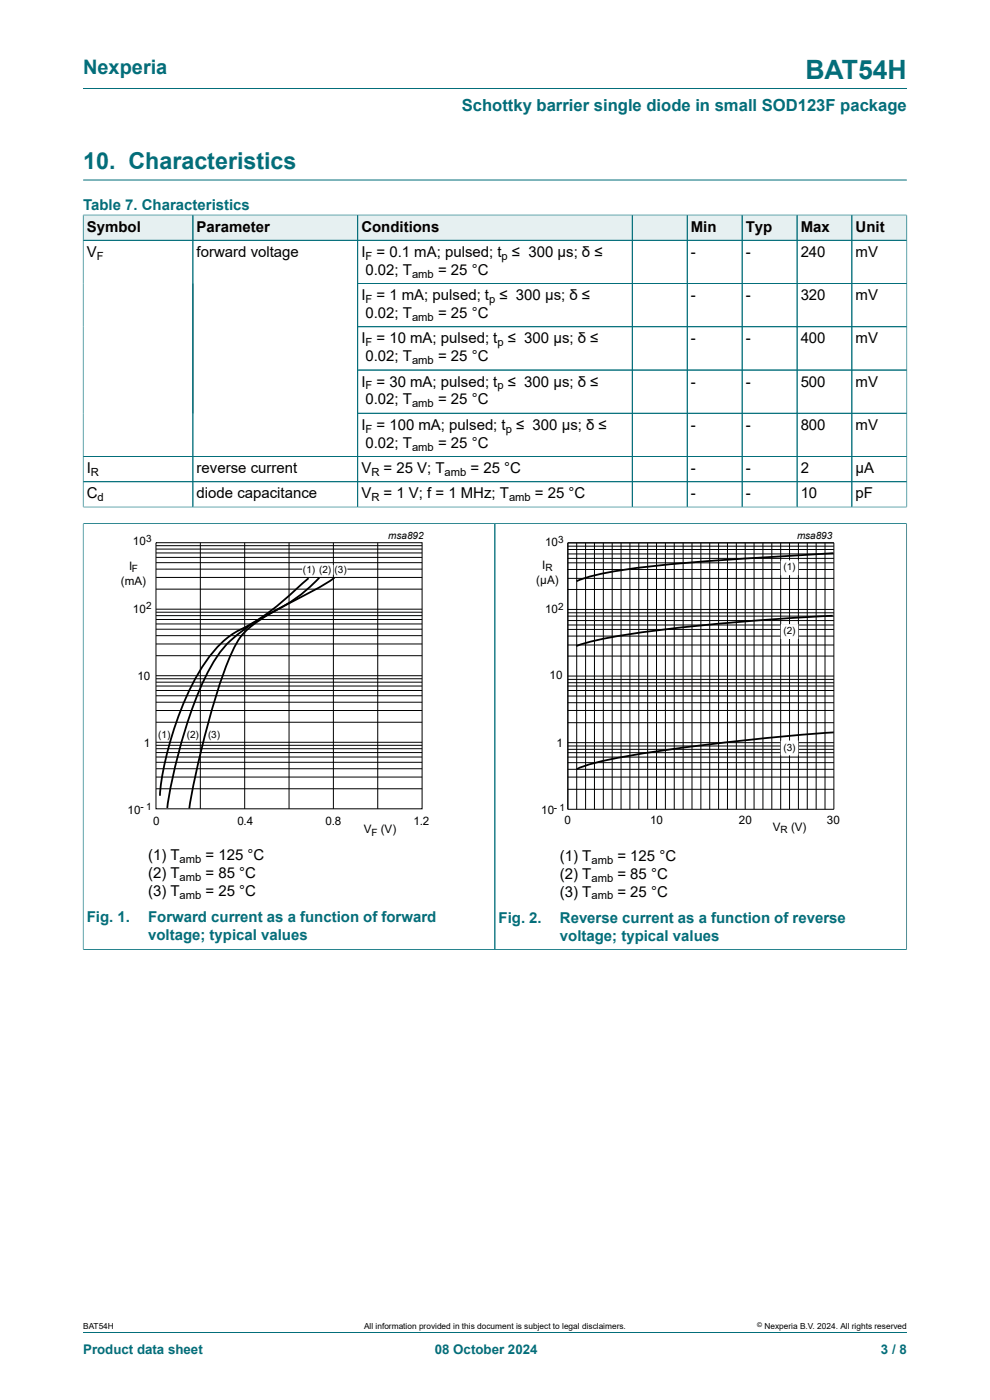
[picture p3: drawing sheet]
<svg xmlns="http://www.w3.org/2000/svg" width="210mm" height="297mm" viewBox="0 0 210 297" stroke-linecap="round" stroke-linejoin="round" font-family="sans-serif">
<path d="M17.6 18.8h174.8M17.6 38.2h174.8" fill="none" stroke="#036e7a" stroke-width=".21"/>
<path d="M17.7 45.7h23.2v5.2h-23.2z" fill="#e6f0f1"/>
<path d="M17.6 45.5v5.5h23.3v-5.4h-23.3" fill="none" stroke="#036e7a" stroke-width=".21"/>
<path d="M41 45.7h34.8v5.2h-34.8z" fill="#e6f0f1"/>
<path d="M40.9 45.6h35v5.4h-35z" fill="none" stroke="#036e7a" stroke-width=".21"/>
<path d="M75.9 45.7h58.1v5.2h-58.1z" fill="#e6f0f1"/>
<path d="M75.9 45.6h58.2v5.4h-58.2z" fill="none" stroke="#036e7a" stroke-width=".21"/>
<path d="M134.2 45.7h11.5v5.2h-11.5z" fill="#e6f0f1"/>
<path d="M134.1 45.6h11.7v5.4h-11.7z" fill="none" stroke="#036e7a" stroke-width=".21"/>
<path d="M145.8 45.7h11.5v5.2h-11.5z" fill="#e6f0f1"/>
<path d="M145.8 45.6h11.6v5.4h-11.6z" fill="none" stroke="#036e7a" stroke-width=".21"/>
<path d="M157.5 45.7h11.5v5.2h-11.5z" fill="#e6f0f1"/>
<path d="M157.4 45.6h11.7v5.4h-11.7z" fill="none" stroke="#036e7a" stroke-width=".21"/>
<path d="M169.1 45.7h11.5v5.2h-11.5z" fill="#e6f0f1"/>
<path d="M169.1 45.6h11.6v5.4h-11.6z" fill="none" stroke="#036e7a" stroke-width=".21"/>
<path d="M180.8 45.7h11.5v5.2h-11.5z" fill="#e6f0f1"/>
<g fill="none" stroke="#036e7a" stroke-width=".21">
<path d="M17.6 51h174.8M17.6 45.7v61.9M17.7 45.6h174.7M40.9 45.7v61.9M75.9 45.7v61.9M134.1 45.7v61.9M145.8 45.7v61.9M157.4 45.7v61.9M169.1 45.7v61.9M180.7 45.6v62M192.4 45.5v62.1M75.9 60.1h116.5"/>
<path d="M75.9 69.3h116.5M75.9 78.5h116.5M17.6 96.8h174.8M75.9 87.7h116.5M17.6 107.6h174.8M17.6 111.1h87.4v90.3h-87.4M17.6 102.2h174.8M17.6 111v90.5"/>
</g>
<g fill="none" stroke="#000" stroke-width=".21">
<path d="M33.1 115.1h56.4v56.5h-56.4zM33.1 119.4h56.4M33.1 118.2h56.4M33.1 117.3h56.4M33.1 116.5h56.4M33.1 115.8h56.4M42.5 115.1v56.5M51.9 115.1v56.5M61.3 115.1v56.5M70.7 115.1v56.5M80.1 115.1v56.5M33.1 139.1h56.4"/>
<path d="M33.1 136.6h56.4M33.1 134.9h56.4M33.1 133.5h56.4M33.1 132.4h56.4M33.1 131.4h56.4M33.1 130.6h56.4M33.1 129.9h56.4M33.1 129.2h56.4M33.1 125h56.4M33.1 122.5h56.4M33.1 120.7h56.4M33.1 159.7h56.4"/>
<path d="M33.1 158.8h56.4M33.1 158.1h56.4M33.1 157.5h56.4M33.1 153.2h56.4M33.1 150.7h56.4M33.1 149h56.4M33.1 147.6h56.4M33.1 146.5h56.4M33.1 145.5h56.4M33.1 144.7h56.4M33.1 144h56.4M33.1 143.3h56.4"/>
<path d="M33.1 167.3h56.4M33.1 164.8h56.4M33.1 163.1h56.4M33.1 161.7h56.4M33.1 160.6h56.4"/>
</g>
<path d="M20.4 112.3h81.8v66.3h-81.8z" fill="none" stroke="#fff" stroke-width=".21"/>
<path d="M64.2 120h6.3v1.8h-6.3z" fill="#fff"/>
<path d="M64.2 120h6.3v1.8h-6.3z" fill="none" stroke="#fff" stroke-width=".21"/>
<path d="M70.9 120h2.7v1.8h-2.7z" fill="#fff"/>
<path d="M70.9 120h2.7v1.8h-2.7zM107.7 112.4h81.9v66.3h-81.9z" fill="none" stroke="#fff" stroke-width=".21"/>
<path d="M65.5 122.7l-1.7 1.4a54.4 54.4 0 0 1-14.6 10.5 28.4 28.4 0 0 0-9 11.7 67.6 67.6 0 0 0-6.3 22.5M67.7 122.6a36.5 36.5 0 0 1-11.4 8 31.5 31.5 0 0 0-9.9 8.1 64.6 64.6 0 0 0-8.1 19.4 95.8 95.8 0 0 0-2.8 13.3M71 122.6a97.4 97.4 0 0 1-11.2 6.2l-3 1.7a16.2 16.2 0 0 0-7.2 7.1 128.5 128.5 0 0 0-7.5 24l-2 9.9" fill="none" stroke="#000" stroke-width=".38"/>
<path d="M192.3 111v90.5M192.4 111.1h-87.4v90.3h87.4" fill="none" stroke="#036e7a" stroke-width=".21"/>
<g fill="none" stroke="#000" stroke-width=".21">
<path d="M120.5 115.2h56.4v56.5h-56.4zM120.5 119.4h56.4M120.5 118.5h56.4M120.5 117.5h56.4M120.5 116.6h56.4M120.5 115.9h56.4M122.3 115.2v56.5M124.2 115.2v56.5M126.1 115.2v56.5M128 115.2v56.5M129.9 115.2v56.5M131.7 115.2v56.5"/>
<path d="M133.6 115.2v56.5M135.5 115.2v56.5M137.4 115.2v56.5M139.3 115.2v56.5M141.1 115.2v56.5M143 115.2v56.5M144.9 115.2v56.5M146.8 115.2v56.5M148.7 115.2v56.5M150.5 115.2v56.5M152.4 115.2v56.5M154.3 115.2v56.5"/>
<path d="M156.2 115.2v56.5M158.1 115.2v56.5M160 115.2v56.5M161.8 115.2v56.5M163.7 115.2v56.5M165.6 115.2v56.5M167.5 115.2v56.5M169.4 115.2v56.5M171.2 115.2v56.5M173.1 115.2v56.5M175 115.2v56.5M120.5 139.2h56.4"/>
<path d="M120.5 136.8h56.4M120.5 134.9h56.4M120.5 133.5h56.4M120.5 132.6h56.4M120.5 131.6h56.4M120.5 130.7h56.4M120.5 130h56.4M120.5 129.3h56.4M120.5 125.1h56.4M120.5 122.7h56.4M120.5 120.8h56.4M120.5 159.7h56.4"/>
<path d="M120.5 159h56.4M120.5 158.3h56.4M120.5 157.6h56.4M120.5 153.3h56.4M120.5 150.7h56.4M120.5 149.1h56.4M120.5 147.7h56.4M120.5 146.5h56.4M120.5 145.5h56.4M120.5 144.8h56.4M120.5 144.1h56.4M120.5 143.4h56.4"/>
<path d="M120.5 167.4h56.4M120.5 164.9h56.4M120.5 163.2h56.4M120.5 161.8h56.4M120.5 160.6h56.4"/>
</g>
<path d="M165.7 119h3.5v2.9h-3.5z" fill="#fff"/>
<path d="M165.7 119h3.5v2.9h-3.5z" fill="none" stroke="#fff" stroke-width=".21"/>
<path d="M165.7 132.5h3.5v2.9h-3.5z" fill="#fff"/>
<path d="M165.7 132.5h3.5v2.9h-3.5z" fill="none" stroke="#fff" stroke-width=".21"/>
<path d="M165.7 157.2h3.5v2.9h-3.5z" fill="#fff"/>
<path d="M165.7 157.2h3.5v2.9h-3.5z" fill="none" stroke="#fff" stroke-width=".21"/>
<path d="M176.8 117.3a734.5 734.5 0 0 0-42.2 3.3l-6.3 1a29.2 29.2 0 0 0-6 1.7M176.7 130.6a448.4 448.4 0 0 0-45.8 4.4l-5.8 1.2-2.9 .9M176.9 155.4a466.9 466.9 0 0 0-46.1 5.4l-2.3 .5a26.7 26.7 0 0 0-6.2 1.9" fill="none" stroke="#000" stroke-width=".38"/>
<path d="M17.6 111.2v90.2M17.7 111.1h174.6M105 111.2v90.2M192.3 111.2v90.2M17.7 201.4h174.6M17.6 282.6h174.8" fill="none" stroke="#036e7a" stroke-width=".21"/>
<text font-size="5.6" fill="#036e7a" x="170.8" y="16.8">BAT54H</text>
<text font-size="4.9" fill="#036e7a" x="17.6" y="35.9">10. Characteristics</text>
<text font-size="4.2" fill="#036e7a" x="17.6" y="15.6">Nexperia</text>
<text font-size="3.5" fill="#036e7a" x="98" y="23.7">Schottky barrier single diode in small SOD123F package</text>
<g font-size="3.2" fill="#036e7a">
<text x="17.6" y="44.5">Table 7. Characteristics</text>
<text x="18.4" y="195.7">Fig. 1.</text>
<text x="31.4" y="195.7">Forward current as a function of forward</text>
<text x="105.8" y="195.8">Fig. 2.</text>
<text x="118.8" y="195.8">Reverse current as a function of reverse</text>
<text x="31.4" y="199.5">voltage; typical values</text>
<text x="118.8" y="199.6">voltage; typical values</text>
</g>
<g font-size="3.2">
<text x="18.4" y="49.1">Symbol</text>
<text x="41.7" y="49.1">Parameter</text>
<text x="76.7" y="49.1">Conditions</text>
<text x="146.5" y="49.1">Min</text>
<text x="158.2" y="49.1">Typ</text>
<text x="169.8" y="49.1">Max</text>
<text x="181.5" y="49.1">Unit</text>
<text x="18.4" y="54.5">V</text>
<text x="41.7" y="54.5">forward voltage</text>
<text x="76.7" y="54.5">I</text>
<text x="77.5" y="58.3">0.02; T</text>
<text x="79.9" y="54.5">= 0.1 mA; pulsed; t ≤ 300 µs; δ ≤</text>
<text x="92.9" y="58.3">= 25 °C</text>
<text x="146.5" y="54.5">-</text>
<text x="158.2" y="54.5">-</text>
<text x="169.8" y="54.5">240</text>
<text x="181.5" y="54.5">mV</text>
<text x="76.7" y="63.7">I</text>
<text x="79.9" y="63.7">= 1 mA; pulsed; t ≤ 300 µs; δ ≤</text>
<text x="146.5" y="63.7">-</text>
<text x="158.2" y="63.7">-</text>
<text x="169.8" y="63.7">320</text>
<text x="181.5" y="63.7">mV</text>
<text x="77.5" y="67.5">0.02; T</text>
<text x="92.9" y="67.5">= 25 °C</text>
<text x="76.7" y="72.8">I</text>
<text x="77.5" y="76.6">0.02; T</text>
<text x="79.9" y="72.8">= 10 mA; pulsed; t ≤ 300 µs; δ ≤</text>
<text x="92.9" y="76.6">= 25 °C</text>
<text x="146.5" y="72.8">-</text>
<text x="158.2" y="72.8">-</text>
<text x="169.8" y="72.8">400</text>
<text x="181.5" y="72.8">mV</text>
<text x="76.7" y="82">I</text>
<text x="79.9" y="82">= 30 mA; pulsed; t ≤ 300 µs; δ ≤</text>
<text x="146.5" y="82">-</text>
<text x="158.2" y="82">-</text>
<text x="169.8" y="82">500</text>
<text x="181.5" y="82">mV</text>
<text x="77.5" y="85.8">0.02; T</text>
<text x="92.9" y="85.8">= 25 °C</text>
<text x="76.7" y="91.2">I</text>
<text x="77.5" y="95">0.02; T</text>
<text x="79.9" y="91.2">= 100 mA; pulsed; t ≤ 300 µs; δ ≤</text>
<text x="92.9" y="95">= 25 °C</text>
<text x="146.5" y="91.2">-</text>
<text x="158.2" y="91.2">-</text>
<text x="169.8" y="91.2">800</text>
<text x="181.5" y="91.2">mV</text>
<text x="18.4" y="100.3">I</text>
<text x="41.7" y="100.3">reverse current</text>
<text x="76.7" y="100.3">V</text>
<text x="81.4" y="100.3">= 25 V; T</text>
<text x="99.8" y="100.3">= 25 °C</text>
<text x="146.5" y="100.3">-</text>
<text x="158.2" y="100.3">-</text>
<text x="169.8" y="100.3">2</text>
<text x="181.5" y="100.3">µA</text>
<text x="18.4" y="105.7">C</text>
<text x="41.7" y="105.7">diode capacitance</text>
<text x="76.7" y="105.7">V</text>
<text x="81.4" y="105.7">= 1 V; f = 1 MHz; T</text>
<text x="113.5" y="105.7">= 25 °C</text>
<text x="146.5" y="105.7">-</text>
<text x="158.2" y="105.7">-</text>
<text x="169.8" y="105.7">10</text>
<text x="181.5" y="105.7">pF</text>
<text x="31.4" y="182.5">(1) T</text>
<text x="43.6" y="182.5">= 125 °C</text>
<text x="118.8" y="182.6">(1) T</text>
<text x="131" y="182.6">= 125 °C</text>
<text x="31.4" y="186.3">(2) T</text>
<text x="31.4" y="190.1">(3) T</text>
<text x="43.6" y="186.3">= 85 °C</text>
<text x="43.6" y="190.1">= 25 °C</text>
<text x="118.8" y="190.2">(3) T</text>
<text x="118.8" y="186.4">(2) T</text>
<text x="131" y="190.2">= 25 °C</text>
<text x="131" y="186.4">= 85 °C</text>
</g>
<g font-size="2.8" fill="#036e7a">
<text x="17.6" y="287.2">Product data sheet</text>
<text x="92.2" y="287.2">08 October 2024</text>
<text x="186.9" y="287.2">3 / 8</text>
</g>
<g font-size="2.5">
<text x="28.2" y="115.7">10</text>
<text x="115.7" y="115.9">10</text>
<text x="25.6" y="124.1">(mA)</text>
<text x="27.4" y="120.9">I</text>
<text x="113.8" y="123.9">(µA)</text>
<text x="115" y="120.7">I</text>
<text x="28.2" y="130">10</text>
<text x="115.7" y="130.1">10</text>
<text x="29.1" y="144.3">10</text>
<text x="116.6" y="144.1">10</text>
<text x="30.5" y="158.5">1</text>
<text x="118.1" y="158.5">1</text>
<text x="27" y="172.6">10</text>
<text x="114.8" y="172.8">10</text>
<text x="32.5" y="174.9">0</text>
<text x="50.4" y="174.9">0.4</text>
<text x="69" y="174.9">0.8</text>
<text x="77.1" y="176.8">V</text>
<text x="80.8" y="176.8">(V)</text>
<text x="87.7" y="174.9">1.2</text>
<text x="119.7" y="174.9">0</text>
<text x="137.9" y="174.9">10</text>
<text x="156.7" y="174.9">20</text>
<text x="163.9" y="176.3">V</text>
<text x="167.8" y="176.3">(V)</text>
<text x="175.4" y="174.9">30</text>
</g>
<g font-size="2.4">
<text x="20.5" y="55.1">F</text>
<text x="77.5" y="55.1">F</text>
<text x="87.4" y="58.9">amb</text>
<text x="106.4" y="55.1">p</text>
<text x="77.5" y="64.3">F</text>
<text x="103.8" y="64.3">p</text>
<text x="87.4" y="68.1">amb</text>
<text x="77.5" y="73.4">F</text>
<text x="87.4" y="77.3">amb</text>
<text x="105.5" y="73.4">p</text>
<text x="77.5" y="82.6">F</text>
<text x="105.5" y="82.6">p</text>
<text x="87.4" y="86.4">amb</text>
<text x="77.5" y="91.8">F</text>
<text x="87.4" y="95.6">amb</text>
<text x="107.3" y="91.8">p</text>
<text x="19.3" y="101">R</text>
<text x="78.8" y="101">R</text>
<text x="94.3" y="101">amb</text>
<text x="20.7" y="106.3">d</text>
<text x="78.8" y="106.3">R</text>
<text x="108" y="106.3">amb</text>
<text x="38.1" y="183.1">amb</text>
<text x="125.5" y="183.2">amb</text>
<text x="38.1" y="186.9">amb</text>
<text x="38.1" y="190.7">amb</text>
<text x="125.5" y="190.8">amb</text>
<text x="125.5" y="187">amb</text>
</g>
<g font-size="2.1">
<text x="31" y="114.9">3</text>
<text x="82.4" y="114.3">msa892</text>
<text x="118.4" y="115.2">3</text>
<text x="169.1" y="114.3">msa893</text>
<text x="28" y="121.4">F</text>
<text x="64.3" y="121.6">(1) (2)</text>
<text x="71" y="121.6">(3)</text>
<text x="115.7" y="121.2">R</text>
<text x="166.2" y="120.9">(1</text>
<text x="168.1" y="120.9">)</text>
<text x="31" y="129.3">2</text>
<text x="118.4" y="129.4">2</text>
<text x="166.2" y="134.5">(2</text>
<text x="168.1" y="134.5">)</text>
<text x="33.5" y="156.6">(1)</text>
<text x="39.6" y="156.6">(2)</text>
<text x="44.1" y="156.6">(3)</text>
<text x="166.2" y="159.2">(3</text>
<text x="168.1" y="159.2">)</text>
<text x="29.8" y="171.9">- 1</text>
<text x="117.5" y="172.1">- 1</text>
<text x="78.8" y="177.3">F</text>
<text x="165.6" y="176.8">R</text>
</g>
<g font-size="1.8">
<text x="17.6" y="282">BAT54H</text>
<text x="77.2" y="282">All information provided in this document is subject to legal disclaimers.</text>
<text x="162.2" y="282">Nexperia B.V. 2024. All rights reserved</text>
</g>
<text font-size="1.4" x="160.6" y="281.6">©</text>
</svg>
